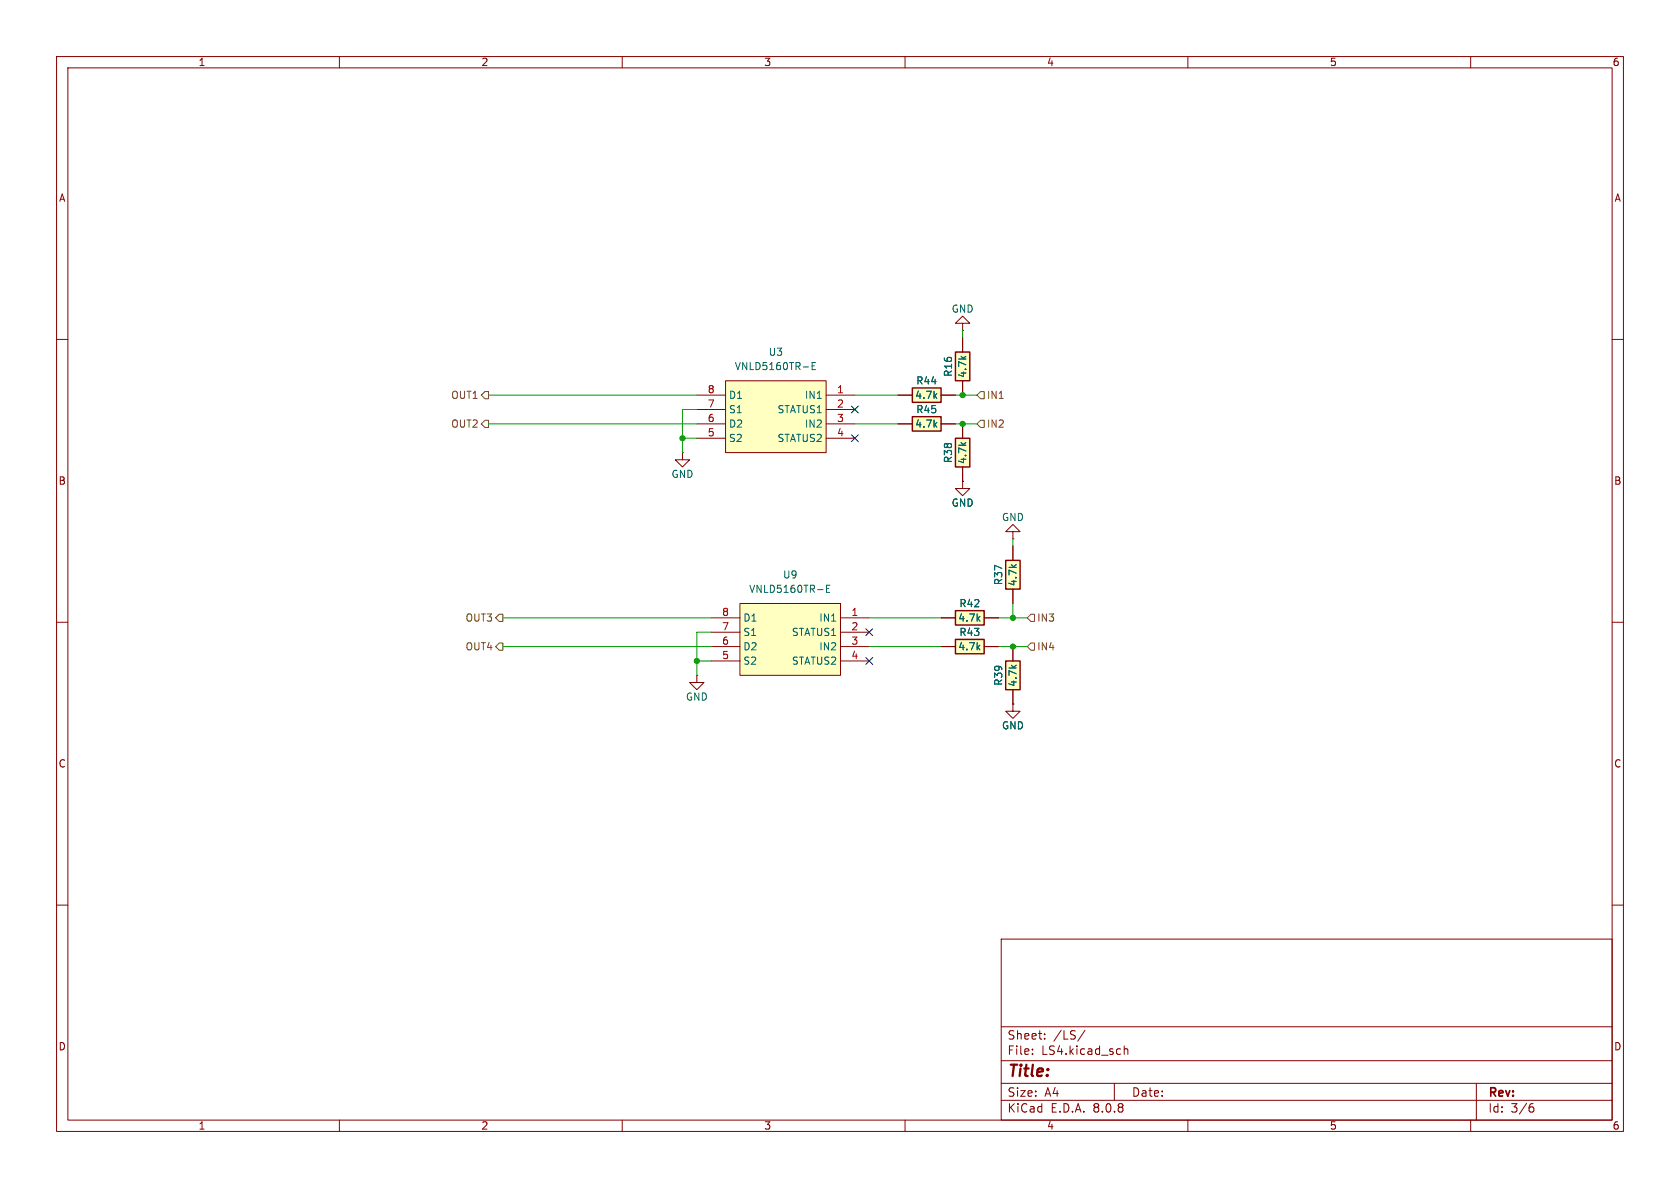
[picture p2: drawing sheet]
<svg xmlns="http://www.w3.org/2000/svg" width="297mm" height="210mm" viewBox="0 0 297 210" stroke-linecap="round" stroke-linejoin="round" font-family="sans-serif">
<g fill="none" stroke="#840000" stroke-width=".18">
<path d="M10 10h277v190h-277zM12 12h273v186h-273zM60 10v2M110 10v2M160 10v2M210 10v2M260 10v2M10 60h2M285 60h2M10 110h2M285 110h2M10 160h2"/>
<path d="M177 166h108v32h-108zM285 160h2M60 198v2M110 198v2M160 198v2M177 194.5h108M177 191.5h108M177 187.5h108M177 181.5h108M182.5 186.3v.1M182.5 185.5v.1M184.7 183.6v.1"/>
<path d="M184.7 182.8v.1M191.8 182.1l-1.3 2M197 191.5v3M198.7 184.9v1.5M198.7 185.5l.3-.1 .3 .1 .1 .9M210 198v2M260 198v2M261 191.5v6.5M270.6 195.7h.4l.2 .3-.1 .5-.5 .1M271 195.1l-.4 .1"/>
</g>
<path d="M168.9 113h5.1v2.6h-5.1z" fill="#ffffc2"/>
<path d="M168.9 113h5.1v2.6h-5.1z" fill="none" stroke="#840000" stroke-width=".25"/>
<path d="M120.6 80v1.3h-1.2l1.2 1.3 1.3-1.3h-1.3M120.6 80h.1M166.4 114.3h2.5M174 114.3h2.5" fill="none" stroke="#840000" stroke-width=".18"/>
<path d="M130.8 106.7h17.8v12.7h-17.8z" fill="#ffffc2"/>
<path d="M125.7 109.2h5.1M125.7 111.8h5.1M125.7 114.3h5.1M125.7 116.8h5.1M130.8 106.7h17.8v12.7h-17.8zM148.6 109.2h5.1M148.6 111.8h5.1M148.6 114.3h5.1M148.6 116.8h5.1" fill="none" stroke="#840000" stroke-width=".18"/>
<path d="M146.1 104.1h.4M146.7 103.4h-.6v1.3h.6" fill="none" stroke="#006464" stroke-width=".18"/>
<path d="M168.9 77.5h2.5v5.1h-2.5z" fill="#ffffc2"/>
<path d="M168.9 77.5h2.5v5.1h-2.5z" fill="none" stroke="#840000" stroke-width=".25"/>
<path d="M170.2 74.9v2.6M170.2 85.1v1.3h1.2l-1.2 1.2-1.3-1.2h1.3M170.2 85.1h.1M170.2 82.6v2.5" fill="none" stroke="#840000" stroke-width=".18"/>
<path d="M128.3 67.3h17.7v12.7h-17.7z" fill="#ffffc2"/>
<path d="M123.2 69.9h5.1M123.2 72.4h5.1M123.2 74.9h5.1M123.2 77.5h5.1M128.3 67.3h17.7v12.7h-17.7zM146 69.9h5.1M146 72.4h5.1M146 74.9h5.1M146 77.5h5.1M123.2 119.4v1.3h-1.3l1.3 1.2 1.3-1.2h-1.3M123.2 119.4h.1" fill="none" stroke="#840000" stroke-width=".18"/>
<path d="M143.6 64.7h.4M144.2 64.1h-.6v1.2h.6" fill="none" stroke="#006464" stroke-width=".18"/>
<path d="M161.3 68.6h5.1v2.5h-5.1z" fill="#ffffc2"/>
<path d="M161.3 68.6h5.1v2.5h-5.1z" fill="none" stroke="#840000" stroke-width=".25"/>
<path d="M158.7 69.9h2.6M166.4 69.9h2.5" fill="none" stroke="#840000" stroke-width=".18"/>
<path d="M161.3 73.7h5.1v2.5h-5.1z" fill="#ffffc2"/>
<path d="M161.3 73.7h5.1v2.5h-5.1z" fill="none" stroke="#840000" stroke-width=".25"/>
<path d="M158.7 74.9h2.6M166.4 74.9h2.5" fill="none" stroke="#840000" stroke-width=".18"/>
<path d="M168.9 108h5.1v2.5h-5.1z" fill="#ffffc2"/>
<path d="M168.9 108h5.1v2.5h-5.1z" fill="none" stroke="#840000" stroke-width=".25"/>
<path d="M166.4 109.2h2.5M174 109.2h2.5M179.1 124.5v1.2h1.2l-1.2 1.3-1.3-1.3h1.3M179.1 124.5h.1" fill="none" stroke="#840000" stroke-width=".18"/>
<path d="M168.9 62.2h2.5v5.1h-2.5z" fill="#ffffc2"/>
<path d="M168.9 62.2h2.5v5.1h-2.5z" fill="none" stroke="#840000" stroke-width=".25"/>
<path d="M170.2 57.2h-1.3l1.3-1.3 1.2 1.3h-1.2v1.2M170.2 58.4h.1M170.2 59.7v2.5M170.2 67.3v2.6" fill="none" stroke="#840000" stroke-width=".18"/>
<path d="M177.8 116.8h2.5v5.1h-2.5z" fill="#ffffc2"/>
<path d="M177.8 116.8h2.5v5.1h-2.5z" fill="none" stroke="#840000" stroke-width=".25"/>
<path d="M179.1 94h-1.3l1.3-1.3 1.2 1.3h-1.2v1.3M179.1 95.3h.1M179.1 114.3v2.5M179.1 121.9v2.6" fill="none" stroke="#840000" stroke-width=".18"/>
<path d="M177.8 99.1h2.5v5h-2.5z" fill="#ffffc2"/>
<path d="M177.8 99.1h2.5v5h-2.5z" fill="none" stroke="#840000" stroke-width=".25"/>
<g fill="none" stroke="#840000" stroke-width=".18">
<path d="M170.2 59.7v2.5M158.7 69.9h2.6M158.7 74.9h2.6M166.4 69.9h2.5M166.4 74.9h2.5M170.2 67.3v2.6M170.2 74.9v2.6M170.2 85.1h.1M170.2 82.6v2.5M179.1 96.5v2.6M166.4 114.3h2.5M166.4 109.2h2.5"/>
<path d="M174 114.3h2.5M174 109.2h2.5M179.1 104.1v2.6M179.1 114.3v2.5M179.1 124.5h.1M179.1 121.9v2.6"/>
</g>
<path d="M85.7 69.2h.7v1.3h-.7l-.6-.6zM85.7 74.3h.7v1.3h-.7l-.6-.7zM173.4 69.2h.6v1.3h-.6l-.7-.6zM173.4 74.3h.6v1.3h-.6l-.7-.7zM87.6 114.3l.7-.6h.6v1.2h-.6zM88.3 108.6h.6v1.3h-.6l-.7-.7zM182.2 113.7h.7v1.2h-.7l-.6-.6zM182.2 108.6h.7v1.3h-.7l-.6-.7z" fill="none" stroke="#725600" stroke-width=".18"/>
<g fill="none" stroke="#009600" stroke-width=".18">
<path d="M170.2 58.4v1.3M86.4 69.9h36.8M86.4 74.9h36.8M120.6 77.5h2.6M123.2 72.4h-2.6v7.6M151.1 69.9h7.6M151.1 74.9h7.6M168.9 69.9h3.8M168.9 74.9h3.8M179.1 95.3v1.2M88.9 114.3h36.8M88.9 109.2h36.8"/>
<path d="M123.2 116.8h2.5M125.7 111.8h-2.5v7.6M153.7 114.3h12.7M153.7 109.2h12.7M176.5 114.3h5.1M176.5 109.2h5.1M179.1 106.7v2.5"/>
</g>
<path d="M150.5 76.9l1.2 1.2M150.5 71.8l1.2 1.2M151.7 76.9l-1.2 1.2M151.7 71.8l-1.2 1.2M153.1 111.2l1.2 1.2M153.1 116.2l1.2 1.2M154.3 111.2l-1.2 1.2M154.3 116.2l-1.2 1.2" fill="none" stroke="#000084" stroke-width=".18"/>
<g fill="#009600" stroke="#009600" stroke-width=".18">
<circle cx="170.2" cy="74.9" r=".46"/>
<circle cx="123.2" cy="116.8" r=".46"/>
<circle cx="120.6" cy="77.5" r=".46"/>
<circle cx="170.2" cy="69.9" r=".46"/>
<circle cx="179.1" cy="109.2" r=".46"/>
<circle cx="179.1" cy="114.3" r=".46"/>
</g>
<text font-size="2.8" fill="#840000" x="178" y="190.9">Title:</text>
<g font-size="2.1" fill="#840000">
<text x="178" y="184">Sheet:</text>
<text x="186.2" y="184">/LS/</text>
<text x="178" y="186.7">File:</text>
<text x="184.1" y="186.7">LS4.kicad_sch</text>
<text x="178" y="196.9">KiCad</text>
<text x="178" y="194.1">Size:</text>
<text x="184.7" y="194.1">A4</text>
<text x="185.7" y="196.9">E.D.A.</text>
<text x="193.3" y="196.9">8.0.8</text>
<text x="200" y="194.1">Date:</text>
<text x="263" y="194.3">Rev:</text>
<text x="263" y="196.9">Id:</text>
<text x="267.1" y="196.9">3/6</text>
</g>
<g font-size="1.8" fill="#840000">
<text x="35" y="11.9">1</text>
<text x="85" y="11.9">2</text>
<text x="135" y="11.9">3</text>
<text x="185" y="11.9">4</text>
<text x="235" y="11.9">5</text>
<text x="285" y="11.9">6</text>
<text x="10.3" y="35.9">A</text>
<text x="285.3" y="35.9">A</text>
<text x="10.3" y="85.9">B</text>
<text x="285.3" y="85.9">B</text>
<text x="10.3" y="135.9">C</text>
<text x="285.3" y="135.9">C</text>
<text x="10.3" y="185.9">D</text>
<text x="285.3" y="185.9">D</text>
<text x="35" y="199.9">1</text>
<text x="85" y="199.9">2</text>
<text x="135" y="199.9">3</text>
<text x="185" y="199.9">4</text>
<text x="235" y="199.9">5</text>
<text x="285" y="199.9">6</text>
</g>
<g font-size="1.8" fill="#006464">
<text x="168.1" y="55.5">GND</text>
<text x="129.8" y="65.6">VNLD5160TR-E</text>
<text x="135.8" y="63.1">U3</text>
<text x="128.8" y="70.7">D1</text>
<text x="142.2" y="70.7">IN1</text>
<text x="161.7" y="70.7">4.7k</text>
<text x="161.9" y="68.2">R44</text>
<text x="168.5" y="66.7" transform="rotate(-90 168.5 66.7)">R16</text>
<text x="171" y="66.9" transform="rotate(-90 171 66.9)">4.7k</text>
<text x="128.8" y="75.8">D2</text>
<text x="128.8" y="73.3">S1</text>
<text x="137.4" y="73.3">STATUS1</text>
<text x="142.2" y="75.8">IN2</text>
<text x="161.7" y="75.8">4.7k</text>
<text x="161.9" y="73.3">R45</text>
<text x="128.8" y="78.3">S2</text>
<text x="137.4" y="78.3">STATUS2</text>
<text x="168.5" y="82" transform="rotate(-90 168.5 82)">R38</text>
<text x="171" y="82.1" transform="rotate(-90 171 82.1)">4.7k</text>
<text x="118.6" y="84.7">GND</text>
<text x="168.1" y="89.8">GND</text>
<text x="177" y="92.3">GND</text>
<text x="132.3" y="105">VNLD5160TR-E</text>
<text x="138.3" y="102.5">U9</text>
<text x="169.5" y="107.5">R42</text>
<text x="177.4" y="103.5" transform="rotate(-90 177.4 103.5)">R37</text>
<text x="179.9" y="103.7" transform="rotate(-90 179.9 103.7)">4.7k</text>
<text x="131.3" y="112.6">S1</text>
<text x="131.3" y="110.1">D1</text>
<text x="139.9" y="112.6">STATUS1</text>
<text x="144.7" y="110.1">IN1</text>
<text x="169.3" y="110.1">4.7k</text>
<text x="169.5" y="112.6">R43</text>
<text x="131.3" y="117.7">S2</text>
<text x="131.3" y="115.2">D2</text>
<text x="139.9" y="117.7">STATUS2</text>
<text x="144.7" y="115.2">IN2</text>
<text x="169.3" y="115.2">4.7k</text>
<text x="121.2" y="124.1">GND</text>
<text x="177.4" y="121.3" transform="rotate(-90 177.4 121.3)">R39</text>
<text x="179.9" y="121.5" transform="rotate(-90 179.9 121.5)">4.7k</text>
<text x="177" y="129.1">GND</text>
</g>
<g font-size="1.8" fill="#725600">
<text x="79.7" y="70.7">OUT1</text>
<text x="174.4" y="70.7">IN1</text>
<text x="79.7" y="75.8">OUT2</text>
<text x="174.4" y="75.8">IN2</text>
<text x="82.2" y="110.1">OUT3</text>
<text x="183.3" y="110.1">IN3</text>
<text x="82.2" y="115.2">OUT4</text>
<text x="183.3" y="115.2">IN4</text>
</g>
<g font-size="1.8" fill="#a90000">
<text x="125" y="69.6">8</text>
<text x="147.9" y="69.6">1</text>
<text x="125" y="77.2">5</text>
<text x="125" y="74.7">6</text>
<text x="125" y="72.1">7</text>
<text x="147.9" y="72.1">2</text>
<text x="147.9" y="74.7">3</text>
<text x="147.9" y="77.2">4</text>
<text x="127.6" y="111.5">7</text>
<text x="127.6" y="109">8</text>
<text x="150.4" y="109">1</text>
<text x="150.4" y="111.5">2</text>
<text x="127.6" y="116.6">5</text>
<text x="127.6" y="114">6</text>
<text x="150.4" y="114">3</text>
<text x="150.4" y="116.6">4</text>
</g>
</svg>
